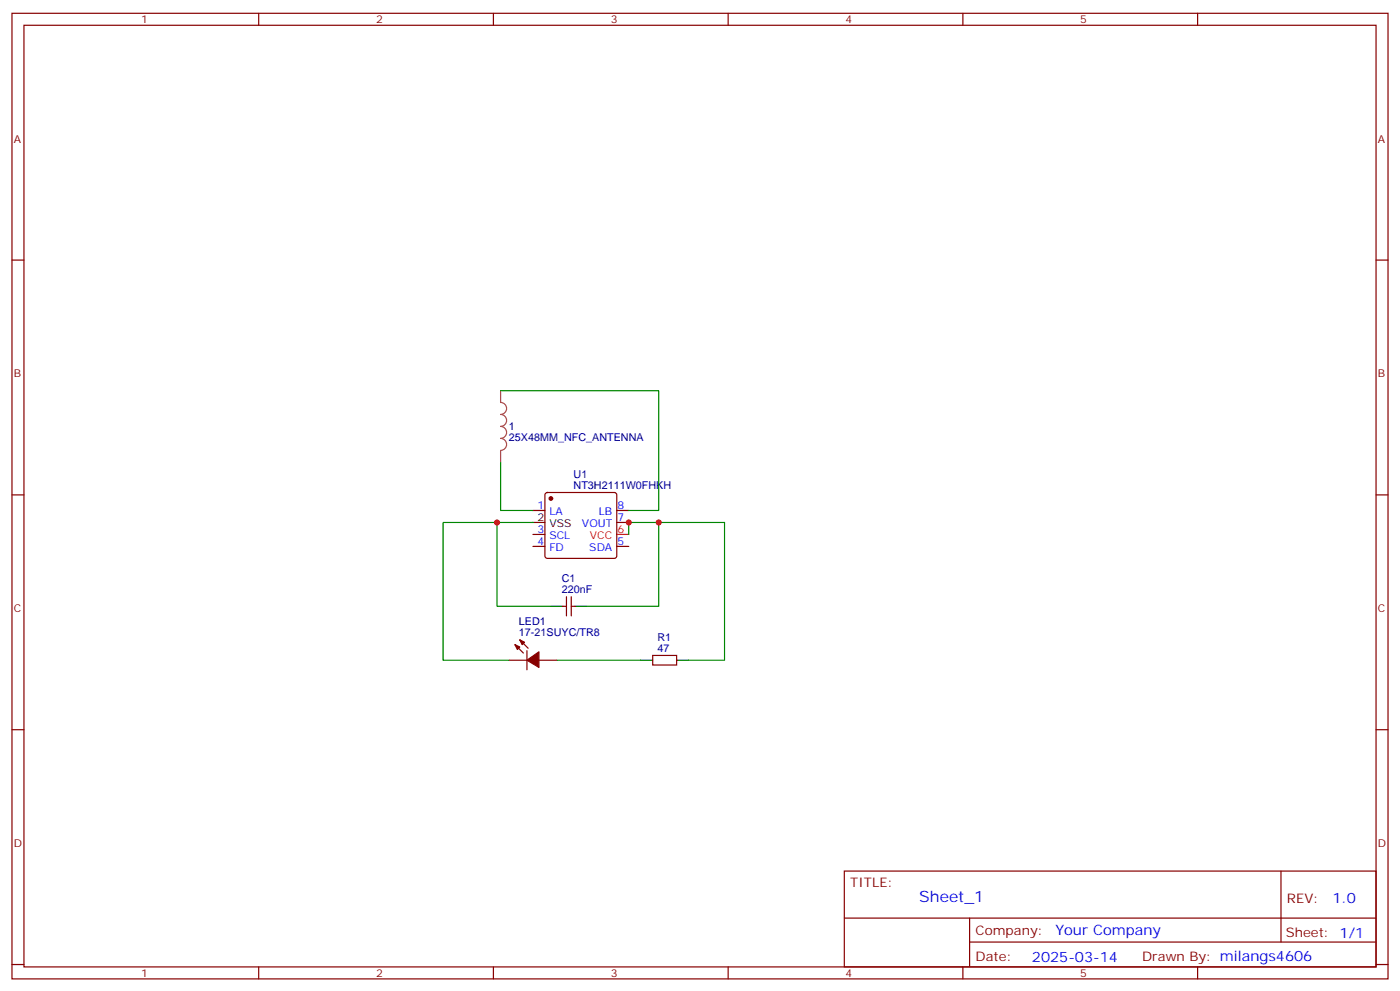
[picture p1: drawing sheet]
<svg xmlns="http://www.w3.org/2000/svg" width="412mm" height="292mm" viewBox="0 0 412 292" stroke-linecap="round" stroke-linejoin="round" font-family="sans-serif">
<g fill="none" stroke="#870000" stroke-width=".35">
<path d="M3.5 3.9h405.4v284.4h-405.4zM7.1 7.4h398.2v277.3h-398.2zM76.2 3.9v3.5M145.3 3.9v3.5M214.5 3.9v3.5M283.6 3.9v3.5M352.8 3.9v3.5M3.5 76.6h3.6M405.3 76.6h3.6M3.5 145.7h3.6M157 150.3h3.5M157 157.4h3.5"/>
<path d="M160.7 145.2l.5-.2h19.8l.5 .2 .2 .5v18l-.3 .5-.4 .2h-19.8l-.5-.2-.2-.5v-18zM181.7 150.3h3.5M181.7 153.8h3.5M405.3 145.7h3.6M157 160.9h3.5M165.8 178.5h1.1M166.9 175.7v5.7M168.3 175.7v5.7M168.3 178.5h1M181.7 160.9h3.5M149.9 194.4h5.3M151.7 189.8l2.5 2.5"/>
<path d="M153.1 188.4l2.5 2.5M155.2 191.6v5.6M158.7 194.4h5.3M192.3 193h7v2.8h-7zM3.5 214.9h3.6M405.3 214.9h3.6M248.7 256.5h156.6v28.2h-156.6zM377.3 256.5v20.9M248.7 270.4h156.5M285.6 277.4h119.6M285.6 270.4v14.1M3.5 284h3.6"/>
<path d="M76.2 284.7v3.6M145.3 284.7v3.6M214.5 284.7v3.6M283.6 284.7v3.6M352.8 284.7v3.6M405.3 284h3.6"/>
</g>
<path d="M181.7 157.4h3.5" fill="none" stroke="#f00" stroke-width=".35"/>
<path d="M157 153.8h3.5M162.3 178.5h3.5M169.3 178.5h3.6M188.7 194.4h3.6M199.3 194.4h3.5" fill="none" stroke="#000" stroke-width=".35"/>
<g fill="#870000" stroke="#870000" stroke-width=".35">
<path d="M151.7 189.8l1.4 .7-.7 .7z"/>
<path d="M153.1 188.4l1.4 .7-.7 .7z"/>
<path d="M155.2 194.4l3.5-2.5v4.6z"/>
<circle cx="162.3" cy="146.8" r=".53"/>
</g>
<path d="M147.5 115v3.5a1.76 1.76 0 0 1 1.7 1.8 1.76 1.76 0 0 1-1.7 1.7 1.76 1.76 0 0 1 1.7 1.8 1.76 1.76 0 0 1-1.7 1.8 1.76 1.76 0 0 1 1.7 1.7 1.76 1.76 0 0 1-1.7 1.8 1.76 1.76 0 0 1 1.7 1.8 1.76 1.76 0 0 1-1.7 1.7M147.5 132.7v3.5" fill="none" stroke="#a64a4a" stroke-width=".35"/>
<path d="M147.5 115h46.5v35.3h-8.8M147.5 136.2v14.1h9.5M146.4 153.8h-15.9v40.6h19.4M157 153.8h-10.6v24.7h15.9M185.2 157.4v-3.6h8.8v24.7h-21.1M194 153.8h19.4v40.6h-10.6M164 194.4h24.7" fill="none" stroke="#008700" stroke-width=".35"/>
<g fill="#c00">
<circle cx="185.2" cy="153.8" r=".88"/>
<circle cx="194" cy="153.8" r=".88"/>
<circle cx="146.4" cy="153.8" r=".88"/>
</g>
<text font-size="4.6" fill="#00f" x="270.8" y="265.5">Sheet_1</text>
<g font-size="4.2" fill="#00f">
<text x="392.5" y="265.8">1.0</text>
<text x="310.9" y="275.3">Your Company</text>
<text x="304" y="283.1">2025-03-14</text>
</g>
<g font-size="3.9" fill="#800">
<text x="250.5" y="261.1">TITLE:</text>
<text x="379.1" y="265.8">REV:</text>
<text x="287.4" y="275.3">Company:</text>
<text x="378.7" y="275.9">Sheet: 1/1</text>
<text x="287.4" y="283">Date:</text>
<text x="336.4" y="283.1">Drawn By: milangs4606</text>
</g>
<g font-size="3.2" fill="#800">
<text x="41.6" y="6.9">1</text>
<text x="110.8" y="6.9">2</text>
<text x="179.9" y="6.9">3</text>
<text x="249.1" y="6.9">4</text>
<text x="318.2" y="6.9">5</text>
<text x="4.1" y="42">A</text>
<text x="405.9" y="42">A</text>
<text x="4.1" y="111.2">B</text>
<text x="405.9" y="111.2">B</text>
<text x="4.1" y="180.3">C</text>
<text x="405.9" y="180.3">C</text>
<text x="4.1" y="249.4">D</text>
<text x="405.9" y="249.4">D</text>
<text x="41.6" y="287.7">1</text>
<text x="110.8" y="287.7">2</text>
<text x="179.9" y="287.7">3</text>
<text x="249.1" y="287.7">4</text>
<text x="318.2" y="287.7">5</text>
</g>
<g font-size="3.2" fill="#000080">
<text x="149.9" y="129.9">25X48MM_NFC_ANTENNA</text>
<text x="149.9" y="126.8">1</text>
<text x="169" y="144">NT3H2111W0FHKH</text>
<text x="169" y="140.9">U1</text>
<text x="165.5" y="171.5">C1</text>
<text x="165.5" y="174.7">220nF</text>
<text x="152.9" y="184.2">LED1</text>
<text x="152.9" y="187.4">17-21SUYC/TR8</text>
<text x="193.7" y="191.9">47</text>
<text x="193.7" y="188.8">R1</text>
</g>
<g font-size="3.2" fill="#00f">
<text x="158.3" y="150">1</text>
<text x="181.9" y="150">8</text>
<text x="161.8" y="151.7">LA</text>
<text x="171.4" y="155.3">VOUT</text>
<text x="176.4" y="151.7">LB</text>
<text x="181.9" y="153.5">7</text>
<text x="158.3" y="160.5">4</text>
<text x="158.3" y="157">3</text>
<text x="161.8" y="158.8">SCL</text>
<text x="181.9" y="160.5">5</text>
<text x="161.8" y="162.3">FD</text>
<text x="173.6" y="162.3">SDA</text>
</g>
<g font-size="3.2">
<text x="158.3" y="153.5">2</text>
<text x="161.8" y="155.3">VSS</text>
</g>
<g font-size="3.2" fill="#f00">
<text x="173.8" y="158.8">VCC</text>
<text x="181.9" y="157">6</text>
</g>
</svg>
